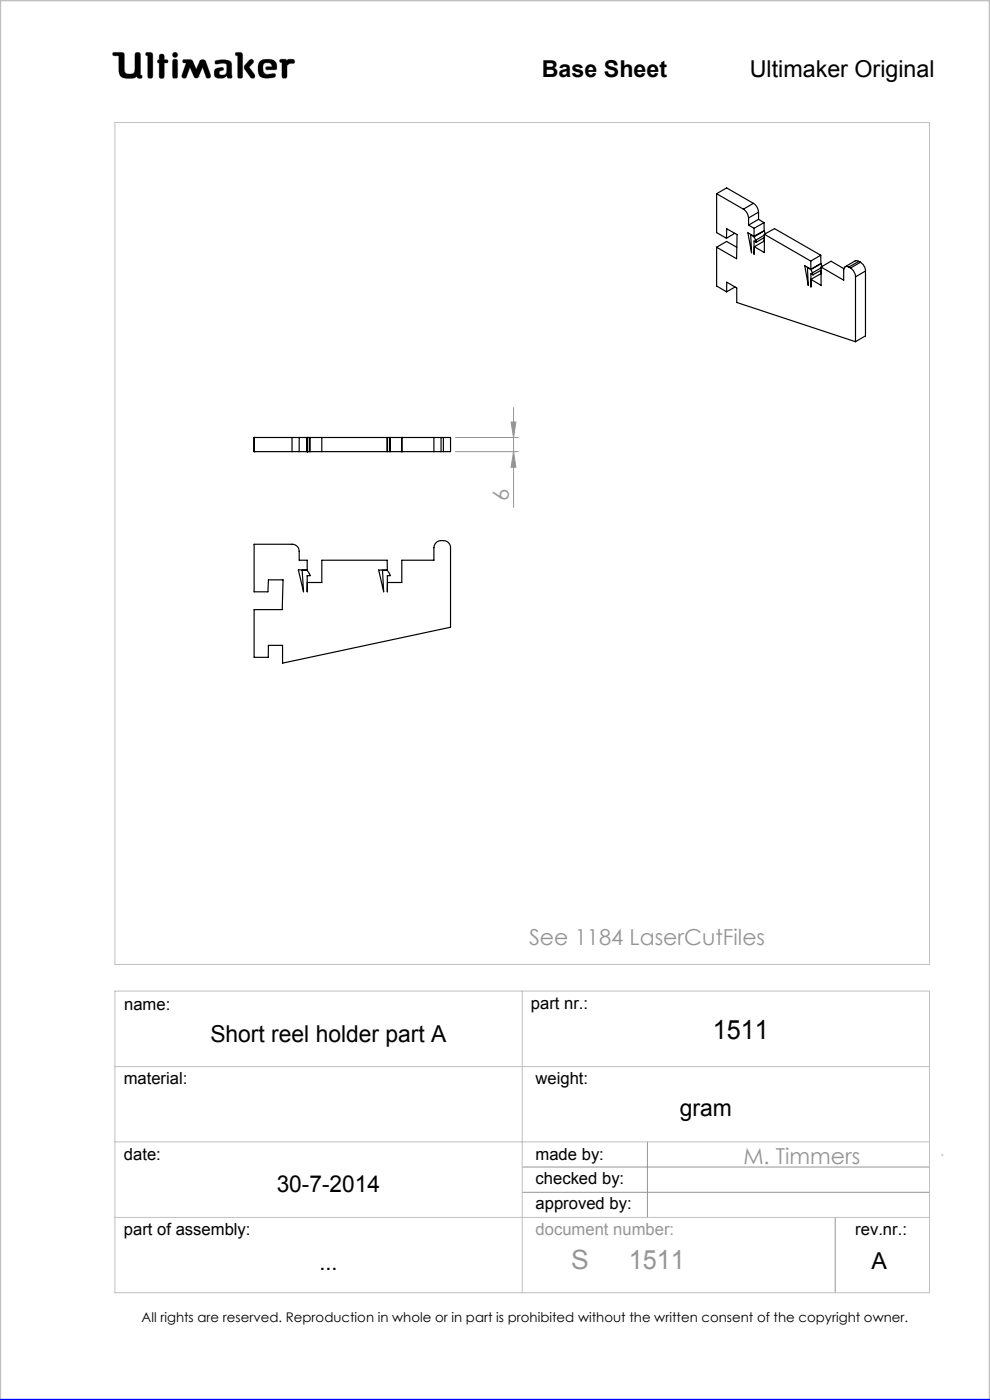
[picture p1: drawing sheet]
<svg xmlns="http://www.w3.org/2000/svg" width="210mm" height="297mm" viewBox="0 0 210 297" stroke-linecap="round" stroke-linejoin="round" font-family="sans-serif">
<g fill="none" stroke="#c0c0c0" stroke-width=".21">
<path d="M24 11.1h1.9l.4 .3 .2 3.9a1.51 1.51 0 0 0 2 0l.2-4a.77 .77 0 0 1 1 0l.1 4.6 .3 .1a.39 .39 0 0 1-.3 .6l-.6-.1-.1-.3a3.6 3.6 0 0 1-3.3 .1l-.5-.9-.1-3.6h-1a.39 .39 0 0 1-.3-.2 .39 .39 0 0 1 .1-.5zM31 11.1l1.2 .1 .2 .4-.1 4.8a.6 .6 0 0 1-.6 .2 .6 .6 0 0 1-.4-.5v-4.3l-.4-.1zM33.8 12.7v-1.1a.6 .6 0 0 1 .7-.1 .6 .6 0 0 1 .4 .5v.7h.6a.37 .37 0 0 1 0 .6l-.6 .1-.1 3.1a.6 .6 0 0 1-.6 .1 .6 .6 0 0 1-.4-.5v-2.7M33.8 12.7h.1M33.8 13.4h.1M33.8 15.7h.1M33.8 12.7h-.3l-.1 .3v.2l.4 .2M36.7 11.3l.4-.2 .4 .2 .2 .3-.2 .4-.4 .2-.4-.2-.1-.4zM36.8 12.6h.3l.5 .2v3.6a.6 .6 0 0 1-.6 .2 .6 .6 0 0 1-.4-.5v-3zM38.9 12.7l1.4-.1 .4 .2 .9 1.9 .7-1.6a.73 .73 0 0 1 .7-.5 .73 .73 0 0 1 .7 .5l1 2.8a.52 .52 0 0 1-.4 .7 .52 .52 0 0 1-.6-.3l-.7-2-1 2.1-.4 .2-.4-.2-.9-2.1-.7 2a.52 .52 0 0 1-.7 .3 .52 .52 0 0 1-.3-.7l.9-2.5-.7-.2zM42.1 16.3h.1M45.6 12.9a3.7 3.7 0 0 1 3.4 .3l.1 .5 .1 2.7a.64 .64 0 0 1-1-.2l-.1-.1a1.93 1.93 0 0 1-2.5 .2 1.32 1.32 0 0 1 .4-1.8l1-.2 .3 .1 .1 .2v.3a.73 .73 0 0 0-.9 .8 .98 .98 0 0 0 1.4 0l.2-.6-.1-1.5a2.59 2.59 0 0 0-2 0l-.4-.2z"/>
<path d="M50 11.1l1.3 .1 .2 .4-.1 4.8a.57 .57 0 0 1-.6 .2 .57 .57 0 0 1-.4-.5v-4.3l-.4-.1zM52.9 12.8l.4-.2 .4 .1 .1 .4-1 1.1 1.2 1.6 .1 .5-.2 .3h-.6l-1.2-1.7a.83 .83 0 0 1-.2-1.1zM55 13.3a2.62 2.62 0 0 1 3.5-.1l.2 1.1-.1 .5h-2l-.2-.1v-.5l1.3-.1-.2-.5a1.24 1.24 0 0 0-1.6 .1l-.1 1.1 .2 .6 .8 .4 1.5-.2 .1 .1v.6a3.8 3.8 0 0 1-3.3-.1 3.2 3.2 0 0 1-.1-2.9zM56.6 14.8h.1M59.4 12.6h1.2l.3 .3a1.21 1.21 0 0 1 1.5-.2v.7l-.9 .1-.6 .4-.1 2.5a.6 .6 0 0 1-.6 .2 .6 .6 0 0 1-.4-.5v-2.8l-.5-.2zM24.4 26h172.8v178.6h-172.8zM24.4 210.3h172.8v63.9h-172.8zM110.8 210.3v63.9M24.4 226.3h172.8M24.4 242.2h172.8M24.4 258.3h172.8"/>
</g>
<path d="M96.6 92.8h13.3M96.6 95.8h13.3M108.4 89.5h1l-.5 3.3zM108.9 95.8l.5 3.3h-1zM108.9 86.5v21.1M110.8 247.6h86.4M110.8 252.9h86.4M137.3 242.2v16.1M177.2 258.3v15.9M199.7 245h.3" fill="none" stroke="#959595" stroke-width=".21"/>
<path d="M0 297v-297h210v297" fill="none" stroke="#c0c0c0" stroke-width=".5"/>
<path d="M0 297h210" fill="none" stroke="#00f" stroke-width=".5"/>
<path d="M45.7 12.9l-.1 .5 .2 .2 1.2-.2 .9 .1 .2 .3-.1 1.4a.84 .84 0 0 1-.6 .7 .84 .84 0 0 1-.9-.3l.1-.4 .4-.2a.36 .36 0 0 0 .4-.4 .36 .36 0 0 0-.4-.3 1.23 1.23 0 0 0-1.6 1 1.07 1.07 0 0 0 .3 1.1 1.07 1.07 0 0 0 1.1 .2h.6l.3-.2a.28 .28 0 0 1 .4-.3 .28 .28 0 0 1 .2 .4 .57 .57 0 0 0 .6 .2 .57 .57 0 0 0 .3-.6l-.1-2.4a1.23 1.23 0 0 0-1.5-1zM50 11.1v.6l.4 .1v4.6l.3 .2h.5l.3-.3v-4.8l-.4-.4zM53 12.7l-1.2 1.3v.5l1.4 2 .6 .1 .2-.2v-.6l-1.2-1.6 1-.9v-.4l-.4-.3zM55.2 12.9a2.9 2.9 0 0 0 .1 3.4l.5 .2 1 .1 1.4-.2 .3-.2-.1-.5-.2-.1-1.4 .2-.6-.2-.3-.4-.1-.5a.99 .99 0 0 1 .7-1.3 .99 .99 0 0 1 1.2 .7l-1.2 .1-.2 .4 .3 .2h1.5a.51 .51 0 0 0 .6-.1 .51 .51 0 0 0 0-.6 1.62 1.62 0 0 0-2-1.5l-1.1 .1zM59.4 12.6l-.1 .6 .5 .1v3l.2 .3h.6l.3-.4v-2.3l.6-.4 .9-.1 .1-.5-.3-.3h-1l-.3 .3-.4-.3zM36.7 12.7l-.1 .3v3.4l.2 .2h.7l.2-.3v-3.4l-.2-.3zM36.6 11.6a.56 .56 0 0 0 1.1 0 .56 .56 0 0 0-1.1 0zM33.8 11.6v1.1l-.4 .2v.4l.4 .1v2.9l.2 .3h.5l.4-.4v-2.8l.7-.1 .1-.4-.3-.2h-.5v-.8l-.2-.4h-.6zM31 11.1l-.1 .6 .4 .1v4.5l.3 .3h.5l.3-.5v-4.7l-.4-.3zM38.8 12.7v.5l.7 .2-.9 2.5 .1 .6 .5 .1 .3-.2 .8-2.1 .9 2.1 .3 .2h.3l.3-.2 .9-2.1 .7 2.1 .6 .2 .4-.2v-.5l-1-2.8-.3-.4h-.7l-.3 .2-.8 1.8-.9-1.9-.4-.2zM24 11.2v.6h1.2v2.7a1.76 1.76 0 0 0 2.2 2.1h.9l.8-.4 .3 .4h.6l.2-.2-.1-.4-.3-.1v-4.4l-.4-.4h-.5l-.3 .4v3.4a.81 .81 0 0 1-1.1 .8h-.1a.86 .86 0 0 1-1-1.1l-.1-3.3-.4-.2z" fill-rule="evenodd" fill="#000"/>
<path d="M108.4 89.5h1l-.5 3.3zM108.9 95.8l.5 3.3h-1z" fill="#959595"/>
<g fill="none" stroke="#000" stroke-width=".25">
<path d="M152 52.5v8.2l2.1 1.2M152 41.1v8.3l2.1 1.1M152 41.1l5.7 3.3M152 41.1l2.1-1.2 5.7 3.2M152 52.5l2.1-1.3 2.2 1.3M154.1 50.5l.1-2 2.2 1.3-.2 5.1-4.2-2.4M155.9 49.5l-1.8 1M157.7 44.4a2.38 2.38 0 0 1 1.1 1.8M158.8 46.2v1.6M158.8 47.8l1.1 .6M159.2 49.8l.2 3.8-.8-4.2 1.3 .7M159.2 49.8l.7 .4"/>
<path d="M159.3 49.7l-.1 .1M159.8 43.1a2.38 2.38 0 0 1 1.1 1.9M159.8 43.1l-2.1 1.3M159.9 48.4v1.7M159.9 50.2l.4 .8M160.3 51l.1 .4M160.4 51.4l-.5-.3v2.8l.1-1.6M160.9 45l-2.1 1.2M160.9 46.5l-2.1 1.3M160.9 45v1.5M160.9 46.5l1.2 .7M162 49h.1"/>
<path d="M162.1 47.2l-2.2 1.2M162.1 47.2v1.7l-2.2 1.2M162.1 49l-2.2 1.2M162.1 49l.2 .6M162.1 49.7l9.9 5.7M162.1 49.7v3.9l-2.1-1.3M162.1 49.7l2.2-1.2 9.8 5.6M162.1 51.1l-2.1 1.2M162.1 49.9l-1.8 1.1M162.1 50.4l-1.7 1M171.3 56.8l.2 3.8-.8-4.2 1.3 .7M171.3 56.8l.7 .4"/>
<path d="M171.3 56.7v.1M172 55.4v1.7M172 57.2l.3 .7M172.3 57.9l.1 .4M172.4 58.3l-.4-.2v2.8M174.1 54.1l-2.1 1.3M174.1 54.1v1.8l-2.1 1.2M174.1 55.9h.1M174.1 58.1h.1M174.1 55.9l-2.1 1.3M174.1 55.9l.3 .6M174.2 56.7l4.8 2.7v-2.1a.67 .67 0 0 1 .3-.7 .67 .67 0 0 1 .8 .1"/>
<path d="M174.2 56.7v3.8l-2.2-1.2 2.1-1.2M174.2 56.7l2.1-1.3 2.7 1.6M174.2 56.8l-1.9 1.1M174.2 57.3l-1.8 1M180.1 56.7l.3 .2M180.4 56.9a2.48 2.48 0 0 1 1.1 1.8M181.5 58.7v13.8M182.2 55.5l-.5-.2h-.3l-2.1 1.3M182.2 55.5l-2.1 1.2M182.2 55.5l.3 .1M182.5 55.6a2.48 2.48 0 0 1 1.1 1.9M182.5 55.6l-2.1 1.3"/>
<path d="M183.6 57.5l-2.1 1.2M183.6 57.5v13.8l-2.1 1.2M154.1 61.9l.1-2 2.1 1.2v3.1l25.2 8.3M155.9 60.9l-1.8 1M53.9 92.8h.1M53.9 95.8h.1M53.9 92.8v3M53.9 92.8h8M53.9 95.8h8M61.9 92.8h1.6M61.9 95.8h1.6M61.9 92.8v3"/>
<path d="M63.5 92.8v3M63.5 92.8h28.5M63.5 95.8h28.5M65.2 92.8h.1M65.2 95.8h.1M65.2 92.8v3M65.6 92.8v3M65.8 92.8v3M68.3 92.8v3M82.1 92.8v3M82.6 92.8v3M82.8 92.8v3"/>
<path d="M85.2 92.8h.1M85.2 95.8h.1M85.2 92.8v3M92 92.8h1.6M92 95.8h1.6M92 92.8v3M93.6 92.8v3M93.6 92.8h.5M93.6 95.8h.5M94.1 92.8h1.5v3h-1.5M94.1 92.8v3M53.9 115.5h8a1.51 1.51 0 0 1 1.6 1.5v1.8h1.7v2.1h-1.9l1.1 4.7-.3-4.6h1.1l.6 1.1h-.6v3.5v-2h3.1v-4.8h13.8l.1 2.1h-1.9l1.1 4.7-.3-4.6h1.1l.4 .7 .2 .4h-.6v3.5v-2h3v-4.8h6.8v-2.6a1.78 1.78 0 0 1 1.8-1.5 1.78 1.78 0 0 1 1.8 1.5v16.9l-35.7 7.6v-3.8h-3v2.5h-3v-10.1h6l.1-6.3h-3.1l-.1 2.6h-2.9z"/>
</g>
<text font-size="5.6" x="151.2" y="220.5">1511</text>
<g font-size="5.6" fill="#959595">
<text x="121.1" y="269.2">S</text>
<text x="133.4" y="269.2">1511</text>
</g>
<g font-size="4.9">
<text x="114.9" y="16.4">Base Sheet</text>
<text x="159" y="16.4">Ultimaker Original</text>
<text x="44.6" y="221">Short reel holder part A</text>
<text x="144.2" y="236.8">gram</text>
<text x="58.7" y="252.8">30-7-2014</text>
<text x="67.8" y="269.4">...</text>
<text x="184.9" y="269.2">A</text>
</g>
<g font-size="4.7" fill="#959595">
<text x="107.9" y="106.3" transform="rotate(-90 107.9 106.3)">6</text>
<text x="112.2" y="200.5">See 1184 LaserCutFiles</text>
<text x="157.7" y="246.9">M. Timmers</text>
</g>
<g font-size="3.5">
<text x="26.3" y="214.2">name:</text>
<text x="112.6" y="214.1">part nr.:</text>
<text x="26.2" y="230">material:</text>
<text x="113.6" y="230">weight:</text>
<text x="26.3" y="246.1">date:</text>
<text x="113.6" y="246.1">made by:</text>
<text x="113.6" y="251.1">checked by:</text>
<text x="113.6" y="256.4">approved by:</text>
<text x="26.3" y="262.1">part of assembly:</text>
<text x="181.4" y="262">rev.nr.:</text>
</g>
<text font-size="3.5" fill="#959595" x="113.6" y="261.9">document number:</text>
<text font-size="2.8" x="30" y="280.4">All rights are reserved. Reproduction in whole or in part is prohibited without the written consent of the copyright owner.</text>
</svg>
